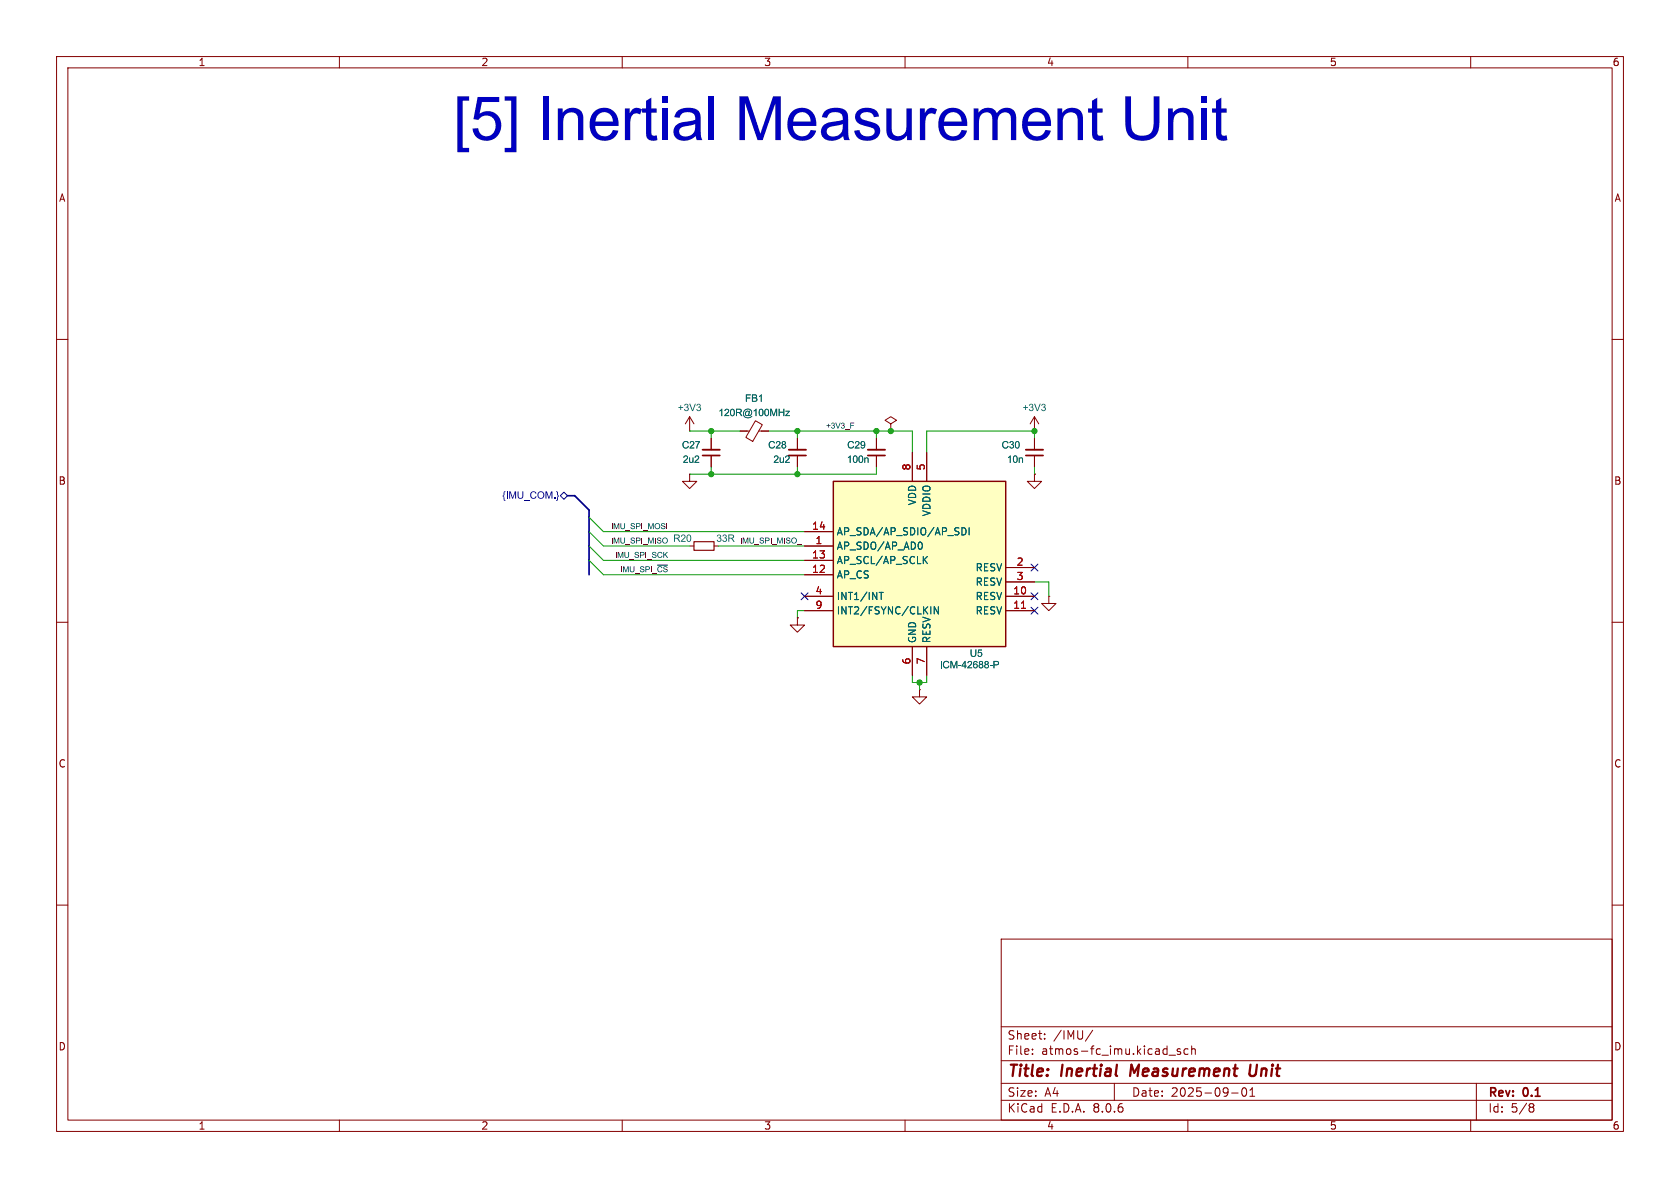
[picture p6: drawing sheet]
<svg xmlns="http://www.w3.org/2000/svg" width="297mm" height="210mm" viewBox="0 0 297 210" stroke-linecap="round" stroke-linejoin="round" font-family="sans-serif">
<g fill="none" stroke="#840000" stroke-width=".18">
<path d="M10 10h277v190h-277zM12 12h273v186h-273zM60 10v2M110 10v2M160 10v2M210 10v2M260 10v2M10 60h2M285 60h2M10 110h2M285 110h2M10 160h2"/>
<path d="M285 160h2M177 166h108v32h-108zM60 198v2M110 198v2M160 198v2M177 194.5h108M177 191.5h108M177 187.5h108M177 181.5h108M182.5 186.3v.1M182.5 185.5v.1M184.7 183.6v.1"/>
<path d="M184.7 182.8v.1M193.2 182.1l-1.3 2M197 191.5v3M206.7 186.5h1.1M208.7 185.5l-.4-.1-.2 .2 .1 .2 .5 .2v.3h-.6M210 198v2M210 185.5l-.4-.1-.3 .3v.4l.2 .2h.5M210.7 185.5l.2-.1 .3 .1 .1 .9M210.7 184.9v1.5M217.7 193.2h1.2M219.7 192.4l.2-.1a.81 .81 0 0 1 .6 .6 .81 .81 0 0 1-.3 .8l-.2 .1a.81 .81 0 0 1-.3-1.4zM221 193.8h.8"/>
<path d="M221 192.7l.4-.4v1.5M260 198v2M261 191.5v6.5M270.6 195.1h.3l.3 .3-.3 .3M270.6 195.7h.3M270.9 195.7l.2 .2 .1 .4-.3 .3h-.3"/>
</g>
<path d="M200 188.2l-.2 2M221.1 188.2l-.2 1.6 .1 .3a.66 .66 0 0 0 .9-.1" fill="none" stroke="#840000" stroke-width=".4"/>
<path d="M147.3 85.1h30.5v29.2h-30.5z" fill="#ffffc2"/>
<path d="M147.3 85.1h30.5v29.2h-30.5z" fill="none" stroke="#840000" stroke-width=".25"/>
<g fill="none" stroke="#840000" stroke-width=".18">
<path d="M121.9 76.2h.1M121.9 73.7l-.7 1.2M121.9 73.7v2.5M121.9 73.7l.8 1.2M125.7 77.5v2M130.8 76.2h1.7M133.6 74.4l1.2 .7-1.7 2.9-1.2-.7zM134.1 76.2h1.8M141 77.5v2M154.9 77.5v2M157.5 74.9l1-.6-1-.6-1 .6 1 .6v1.3M157.5 76.2h.1"/>
<path d="M182.9 76.2h.1M182.9 73.7l-.8 1.2M182.9 73.7v2.5M182.9 77.5v2M182.9 73.7l.7 1.2M121.9 83.8v1.3h1.3l-1.3 1.3-1.3-1.3h1.3M121.9 83.8h.1M125.7 80.5v2.1M141 80.5v2.1M142.2 96.5h5.1M142.2 99.1h5.1M142.2 94h5.1"/>
<path d="M154.9 80.5v2.1M161.3 80v5.1M163.8 80v5.1M182.9 83.8v1.3h1.2l-1.2 1.3-1.3-1.3h1.3M182.9 83.8h.1M182.9 80.5v2.1M141 109.2v1.3h1.2l-1.2 1.3-1.3-1.3h1.3M141 109.2h.1M142.2 105.4h5.1M142.2 108h5.1M142.2 101.6h5.1M161.3 114.3v5.1"/>
<path d="M163.8 114.3v5.1M177.8 105.4h5.1M177.8 108h5.1M177.8 100.3h5.1M177.8 102.9h5.1M185.4 105.4v1.3h1.3l-1.3 1.3-1.3-1.3h1.3M185.4 105.4h.1M162.6 121.9v1.3h1.2l-1.2 1.3-1.3-1.3h1.3M162.6 121.9h.1"/>
</g>
<path d="M162.7 95.8a.79 .79 0 0 1 0 1.3M163.4 98.9l.6 .7M164 98.4l-.8 .7M170.1 93.3a.64 .64 0 0 1 .7 .6 .64 .64 0 0 1-.7 .7M171.3 93.3v1.3M155.4 104.7h.8M155.8 104.7v1.3M164.6 107.3v1.2M165.9 107.3v1.2l-.7-1.2v1.2" fill="none" stroke="#006464" stroke-width=".18"/>
<path d="M180.6 107.5h.7" fill="none" stroke="#a90000" stroke-width=".18"/>
<path d="M124.2 79.5h3.1M139.4 79.5h3.1M153.4 79.5h3.1M181.4 79.5h3" fill="none" stroke="#840000" stroke-width=".33"/>
<path d="M124.2 80.5h3.1M139.4 80.5h3.1M153.4 80.5h3.1M181.4 80.5h3" fill="none" stroke="#840000" stroke-width=".3"/>
<path d="M122.7 95.8h3.5v1.5h-3.5z" fill="none" stroke="#840000" stroke-width=".2"/>
<path d="M99.1 87.6l.6-.6 .6 .6-.6 .7z" fill="none" stroke="#000084" stroke-width=".18"/>
<g fill="#0000c2">
<path d="M80.9 17h2v.8h-1.1v8.3h1.1v.8h-2z"/>
<path d="M84.4 17.1h3.9v.9h-3.1l-.4 2.1a2.48 2.48 0 0 1 3.1 .2 2.48 2.48 0 0 1 .5 3 2.54 2.54 0 0 1-2.7 1.6 2.54 2.54 0 0 1-2.2-2.2h1a1.54 1.54 0 0 0 1.6 1.4 1.54 1.54 0 0 0 1.5-1.6 1.67 1.67 0 0 0-.9-2 1.67 1.67 0 0 0-2.1 .7l-.9-.1z"/>
<path d="M89.2 17h2.1v9.9h-2.1v-.8h1.2v-8.3h-1.2z"/>
<path d="M95.9 17h1.1v7.8h-1.1z"/>
<path d="M114.2 17.8l.9-.5v1.9h1v.7h-1l.1 3.9a.65 .65 0 0 0 .9 .1l.1 .9-.3 .1a1.3 1.3 0 0 1-1.4-.4 1.3 1.3 0 0 1-.3-1.3v-3.3h-.7v-.7h.7z"/>
<path d="M117 17h.9v1.1h-.9z"/>
<path d="M125.3 17h.9v7.8h-.9z"/>
<path d="M130.7 17h1.5l2.2 6.7 2.3-6.7h1.3v7.8h-.9v-6.5l-2.3 6.5h-.9l-2.2-6.6v6.6h-1z"/>
<path d="M193 17.8l1-.5v1.9h.9v.7h-.9v3.9a.65 .65 0 0 0 .9 .1l.2 .9-.4 .1a1.3 1.3 0 0 1-1.4-.4 1.3 1.3 0 0 1-.3-1.3v-3.3h-.6v-.7h.6z"/>
<path d="M198.9 17h1v4.5a1.98 1.98 0 0 0 1.6 2.5 1.81 1.81 0 0 0 2.4-1.6l.1-5.4h1v4.5a2.86 2.86 0 0 1-2 3.3 3.2 3.2 0 0 1-3.8-1.4l-.3-1.5z"/>
<path d="M212.4 17h1v1.1h-1z"/>
<path d="M215 17.8l.9-.5v1.9h1v.7h-1l.1 3.9a.65 .65 0 0 0 .9 .1l.1 .9-.4 .1a1.3 1.3 0 0 1-1.3-.4 1.3 1.3 0 0 1-.3-1.3v-3.3h-.7v-.7h.7z"/>
</g>
<path d="M100.3 87.6h1.3l2.5 2.6v11.4" fill="none" stroke="#000084" stroke-width=".3"/>
<g fill="none" stroke="#009600" stroke-width=".18">
<path d="M121.9 76.2h8.9M125.7 76.2v1.3M135.9 76.2h25.4v3.8M141 76.2v1.3M154.9 76.2v1.3M182.9 77.5v-1.3h-19.1v3.8M104.1 94l2.6 2.5h15.2M104.1 99.1l2.6 2.5h35.5M104.1 91.4l2.6 2.6h35.5M104.1 96.5l2.6 2.6h35.5M125.7 82.6v1.2M127 96.5h15.2"/>
<path d="M141 82.6v1.2M154.9 82.6v1.2h-33M182.9 82.6v1.2M142.2 108h-1.2v1.2M161.3 119.4v1.3h2.5v-1.3M182.9 102.9h2.5v2.5M162.6 120.7v1.2"/>
</g>
<path d="M182.3 99.7l1.2 1.2M183.5 99.7l-1.2 1.2M141.6 104.8l1.2 1.2M142.8 104.8l-1.2 1.2M182.3 104.8l1.2 1.2M182.3 107.3l1.2 1.3M183.5 104.8l-1.2 1.2M183.5 107.3l-1.2 1.3" fill="none" stroke="#000084" stroke-width=".18"/>
<g fill="none" stroke="#840000" stroke-width=".18">
<path d="M125.7 77.5v2M130.8 76.2h1.3M134.6 76.2h1.3M141 77.5v2M154.9 77.5v2M182.9 77.5v2M125.7 80.5v2.1M141 80.5v2.1M142.2 96.5h5.1M142.2 99.1h5.1M142.2 94h5.1M154.9 80.5v2.1"/>
<path d="M161.3 80v5.1M163.8 80v5.1M182.9 83.8h.1M182.9 80.5v2.1M141 109.2h.1M142.2 105.4h5.1M142.2 108h5.1M142.2 101.6h5.1M161.3 114.3v5.1M163.8 114.3v5.1M177.8 105.4h5.1M177.8 108h5.1"/>
<path d="M177.8 100.3h5.1M177.8 102.9h5.1"/>
</g>
<path d="M162.7 95.8a.79 .79 0 0 1 0 1.3M163.4 98.9l.6 .7M164 98.4l-.8 .7M170.1 93.3a.64 .64 0 0 1 .7 .6 .64 .64 0 0 1-.7 .7M171.3 93.3v1.3M155.4 104.7h.8M155.8 104.7v1.3M164.6 107.3v1.2M165.9 107.3v1.2l-.7-1.2v1.2" fill="none" stroke="#006464" stroke-width=".18"/>
<path d="M180.6 107.5h.7" fill="none" stroke="#a90000" stroke-width=".18"/>
<g fill="#009600" stroke="#009600" stroke-width=".18">
<circle cx="154.9" cy="76.2" r=".46"/>
<circle cx="141" cy="83.8" r=".46"/>
<circle cx="157.5" cy="76.2" r=".46"/>
<circle cx="162.6" cy="120.7" r=".46"/>
<circle cx="182.9" cy="76.2" r=".46"/>
<circle cx="141" cy="76.2" r=".46"/>
<circle cx="125.7" cy="83.8" r=".46"/>
<circle cx="125.7" cy="76.2" r=".46"/>
</g>
<text font-size="10.6" fill="#0000c2" x="80.1" y="29.2">[5] Inertial Measurement Unit</text>
<g font-size="2.8" fill="#840000">
<text x="178" y="190.9">Title:</text>
<text x="187.7" y="190.9">Inertial</text>
<text x="200.6" y="190.9">Measurement</text>
<text x="222.5" y="190.9">Unit</text>
</g>
<g font-size="2.1" fill="#840000">
<text x="178" y="184">Sheet:</text>
<text x="186.2" y="184">/IMU/</text>
<text x="178" y="186.7">File:</text>
<text x="184.1" y="186.7">atmos-fc_imu.kicad_sch</text>
<text x="178" y="196.9">KiCad</text>
<text x="178" y="194.1">Size:</text>
<text x="184.7" y="194.1">A4</text>
<text x="185.7" y="196.9">E.D.A.</text>
<text x="193.3" y="196.9">8.0.6</text>
<text x="200" y="194.1">Date:</text>
<text x="207" y="194.1">2025-09-01</text>
<text x="263" y="194.3">Rev:</text>
<text x="263" y="196.9">Id:</text>
<text x="267.1" y="196.9">5/8</text>
<text x="269.4" y="194.3">0.1</text>
</g>
<g font-size="1.8" fill="#840000">
<text x="35" y="11.9">1</text>
<text x="85" y="11.9">2</text>
<text x="135" y="11.9">3</text>
<text x="185" y="11.9">4</text>
<text x="235" y="11.9">5</text>
<text x="285" y="11.9">6</text>
<text x="10.3" y="35.9">A</text>
<text x="285.3" y="35.9">A</text>
<text x="10.3" y="85.9">B</text>
<text x="285.3" y="85.9">B</text>
<text x="10.3" y="135.9">C</text>
<text x="285.3" y="135.9">C</text>
<text x="10.3" y="185.9">D</text>
<text x="285.3" y="185.9">D</text>
<text x="35" y="199.9">1</text>
<text x="85" y="199.9">2</text>
<text x="135" y="199.9">3</text>
<text x="185" y="199.9">4</text>
<text x="235" y="199.9">5</text>
<text x="285" y="199.9">6</text>
</g>
<g font-size="1.8" fill="#006464">
<text x="131.7" y="71.5">FB1</text>
<text x="119.8" y="73.1">+3V3</text>
<text x="127" y="74">120R@100MHz</text>
<text x="180.8" y="73.1">+3V3</text>
<text x="120.6" y="79.7">C27</text>
<text x="120.7" y="82.3">2u2</text>
<text x="135.8" y="79.7">C28</text>
<text x="136.7" y="82.3">2u2</text>
<text x="149.7" y="82.3">100n</text>
<text x="149.8" y="79.7">C29</text>
<text x="177.1" y="79.7">C30</text>
<text x="178" y="82.3">10n</text>
<text x="162.2" y="89.4" transform="rotate(-90 162.2 89.4)">VDD</text>
<text x="147.8" y="94.8">AP_SDA/AP_SDIO/AP_SDI</text>
<text x="164.7" y="91.4" transform="rotate(-90 164.7 91.4)">VDDIO</text>
<text x="119" y="96.3">R20</text>
<text x="126.6" y="96.3">33R</text>
<text x="147.8" y="97.4">AP_SDO/AP_AD0</text>
<text x="147.8" y="99.9">AP_SCL/AP_SCLK</text>
<text x="172.4" y="101.2">RESV</text>
<text x="147.8" y="102.5">AP_CS</text>
<text x="147.8" y="106.3">INT1/INT</text>
<text x="172.4" y="106.3">RESV</text>
<text x="172.4" y="103.7">RESV</text>
<text x="147.8" y="108.8">INT2/FSYNC/CLKIN</text>
<text x="162.2" y="113.8" transform="rotate(-90 162.2 113.8)">GND</text>
<text x="164.7" y="113.8" transform="rotate(-90 164.7 113.8)">RESV</text>
<text x="172.4" y="108.8">RESV</text>
<text x="166.1" y="118.6">ICM-42688-P</text>
<text x="171.4" y="116.6">U5</text>
</g>
<g font-size="1.8" fill="#a90000">
<text x="161" y="83.3" transform="rotate(-90 161 83.3)">8</text>
<text x="163.6" y="83.3" transform="rotate(-90 163.6 83.3)">5</text>
<text x="143.5" y="93.7">14</text>
<text x="143.5" y="101.3">12</text>
<text x="143.5" y="98.8">13</text>
<text x="144.1" y="96.3">1</text>
<text x="179.6" y="100.1">2</text>
<text x="144.1" y="105.2">4</text>
<text x="144.1" y="107.7">9</text>
<text x="179" y="105.2">10</text>
<text x="179" y="107.7">11</text>
<text x="179.6" y="102.6">3</text>
<text x="161" y="117.5" transform="rotate(-90 161 117.5)">6</text>
<text x="163.6" y="117.5" transform="rotate(-90 163.6 117.5)">7</text>
</g>
<text font-size="1.8" fill="#000084" x="88.8" y="88.6">{IMU_COM.}</text>
<g font-size="1.4" fill="#0f0f0f">
<text x="146" y="75.9">+3V3_F</text>
<text x="108" y="93.7">IMU_SPI_MOSI</text>
<text x="108" y="96.2">IMU_SPI_MISO</text>
<text x="108.7" y="98.8">IMU_SPI_SCK</text>
<text x="109.7" y="101.3">IMU_SPI_~{CS}</text>
<text x="130.8" y="96.2">IMU_SPI_MISO_</text>
</g>
</svg>
